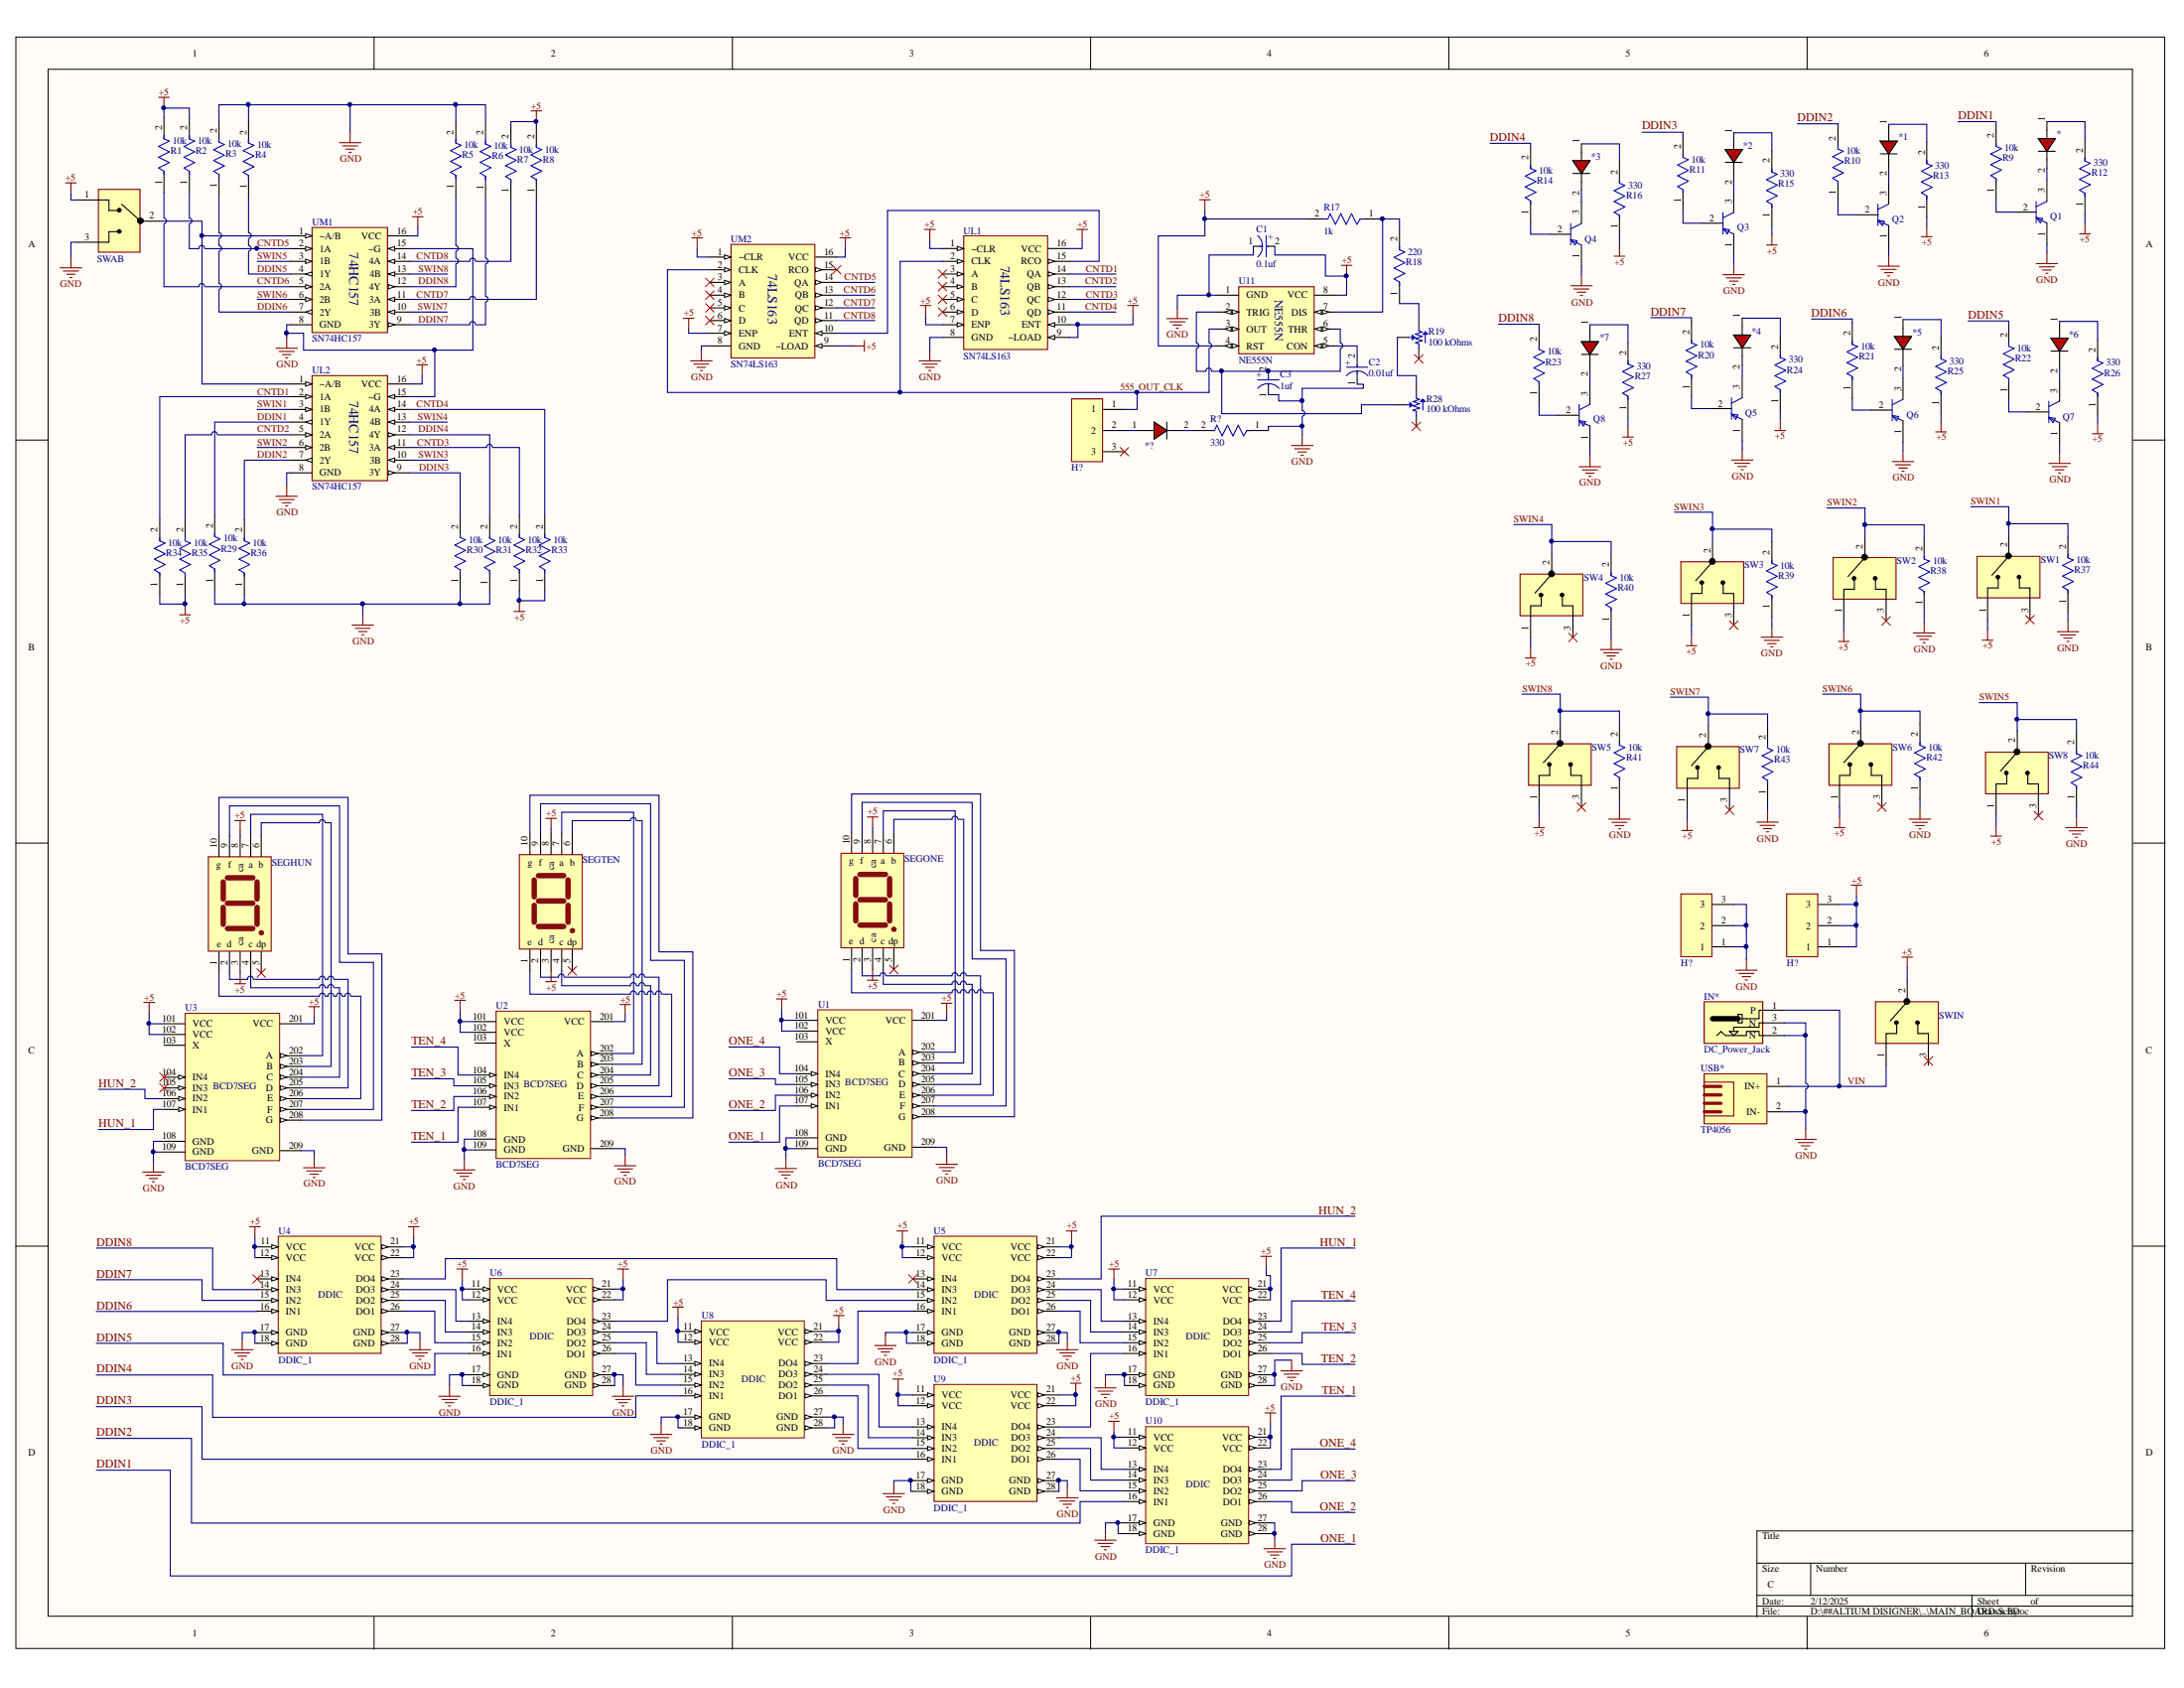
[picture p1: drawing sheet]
# Altium project BIN_TO_BCD_TO_SEG.PrjPcb
1 sheet, 98 parts. Net scope: global (net labels, ports and power ports of the same name join across sheets).

## Sheet MAIN_BOARD.SchDoc
size C

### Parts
(Parts that share a designator on the sheet are numbered #1, #2 ... from top to bottom, then left to right.)
*  5mm_RED_LED_3V  [5mm_LED_3V]  (value not drawn)
*1  5mm_RED_LED_3V  [5mm_LED_3V]  (value not drawn)
*2  5mm_RED_LED_3V  [5mm_LED_3V]  (value not drawn)
*3  5mm_RED_LED_3V  [5mm_LED_3V]  (value not drawn)
*4  5mm_RED_LED_3V  [5mm_LED_3V]  (value not drawn)
*5  5mm_RED_LED_3V  [5mm_LED_3V]  (value not drawn)
*6  5mm_RED_LED_3V  [5mm_LED_3V]  (value not drawn)
*7  5mm_RED_LED_3V  [5mm_LED_3V]  (value not drawn)
*?  5mm_RED_LED_3V  [5mm_LED_3V]  (value not drawn)
C1  val: 0.1uf  [Cornell_Dubilier_SK010M050ST_0 - duplicate]  (hidden comment: SK010M050ST_1)
C2  val: 0.01uf  [Cornell_Dubilier_SK010M050ST_0 - duplicate]  (hidden comment: SK010M050ST_1)
C3  val: 1uf  [Cornell_Dubilier_SK010M050ST_0 - duplicate]  (hidden comment: SK010M050ST_1)
H?#1  2.54mm_TH_1x3_pin_header  [2.54mm_TH_1x3_pin_header]  (value not drawn)
H?#2  2.54mm_TH_1x3_pin_header  [2.54mm_TH_1x3_pin_header]  (value not drawn)
H?#3  2.54mm_TH_1x3_pin_header  [2.54mm_TH_1x3_pin_header]  (value not drawn)
IN*  DC_Power_Jack  [DC_Female_Jack]
Q1  BC640TA  [ON_Semiconductor_135AR_MFG]  (value not drawn)
Q2  BC640TA  [ON_Semiconductor_135AR_MFG]  (value not drawn)
Q3  BC640TA  [ON_Semiconductor_135AR_MFG]  (value not drawn)
Q4  BC640TA  [ON_Semiconductor_135AR_MFG]  (value not drawn)
Q5  BC640TA  [ON_Semiconductor_135AR_MFG]  (value not drawn)
Q6  BC640TA  [ON_Semiconductor_135AR_MFG]  (value not drawn)
Q7  BC640TA  [ON_Semiconductor_135AR_MFG]  (value not drawn)
Q8  BC640TA  [ON_Semiconductor_135AR_MFG]  (value not drawn)
R1  VAL: 10k  [TH_Resistor_vertical]  (hidden comment: Res_virtical)
R2  VAL: 10k  [TH_Resistor_vertical]  (hidden comment: Res_virtical)
R3  VAL: 10k  [TH_Resistor_vertical]  (hidden comment: Res_virtical)
R4  VAL: 10k  [TH_Resistor_vertical]  (hidden comment: Res_virtical)
R5  VAL: 10k  [TH_Resistor_vertical]  (hidden comment: Res_virtical)
R6  VAL: 10k  [TH_Resistor_vertical]  (hidden comment: Res_virtical)
R7  VAL: 10k  [TH_Resistor_vertical]  (hidden comment: Res_virtical)
R8  VAL: 10k  [TH_Resistor_vertical]  (hidden comment: Res_virtical)
R9  VAL: 10k  [TH_Resistor_vertical]  (hidden comment: Res_virtical)
R10  VAL: 10k  [TH_Resistor_vertical]  (hidden comment: Res_virtical)
R11  VAL: 10k  [TH_Resistor_vertical]  (hidden comment: Res_virtical)
R12  VAL: 330  [TH_Resistor_vertical]  (hidden comment: Res_virtical)
R13  VAL: 330  [TH_Resistor_vertical]  (hidden comment: Res_virtical)
R14  VAL: 10k  [TH_Resistor_vertical]  (hidden comment: Res_virtical)
R15  VAL: 330  [TH_Resistor_vertical]  (hidden comment: Res_virtical)
R16  VAL: 330  [TH_Resistor_vertical]  (hidden comment: Res_virtical)
R17  VAL: 1k  [TH_Resistor_vertical]  (hidden comment: Res_virtical)
R18  VAL: 220  [TH_Resistor_vertical]  (hidden comment: Res_virtical)
R19  100 kOhms  [BOURNS TRIMPOT 3386P-1]
R20  VAL: 10k  [TH_Resistor_vertical]  (hidden comment: Res_virtical)
R21  VAL: 10k  [TH_Resistor_vertical]  (hidden comment: Res_virtical)
R22  VAL: 10k  [TH_Resistor_vertical]  (hidden comment: Res_virtical)
R23  VAL: 10k  [TH_Resistor_vertical]  (hidden comment: Res_virtical)
R24  VAL: 330  [TH_Resistor_vertical]  (hidden comment: Res_virtical)
R25  VAL: 330  [TH_Resistor_vertical]  (hidden comment: Res_virtical)
R26  VAL: 330  [TH_Resistor_vertical]  (hidden comment: Res_virtical)
R27  VAL: 330  [TH_Resistor_vertical]  (hidden comment: Res_virtical)
R28  100 kOhms  [BOURNS TRIMPOT 3386P-1]
R29  VAL: 10k  [TH_Resistor_vertical]  (hidden comment: Res_virtical)
R30  VAL: 10k  [TH_Resistor_vertical]  (hidden comment: Res_virtical)
R31  VAL: 10k  [TH_Resistor_vertical]  (hidden comment: Res_virtical)
R32  VAL: 10k  [TH_Resistor_vertical]  (hidden comment: Res_virtical)
R33  VAL: 10k  [TH_Resistor_vertical]  (hidden comment: Res_virtical)
R34  VAL: 10k  [TH_Resistor_vertical]  (hidden comment: Res_virtical)
R35  VAL: 10k  [TH_Resistor_vertical]  (hidden comment: Res_virtical)
R36  VAL: 10k  [TH_Resistor_vertical]  (hidden comment: Res_virtical)
R37  VAL: 10k  [TH_Resistor_vertical]  (hidden comment: Res_virtical)
R38  VAL: 10k  [TH_Resistor_vertical]  (hidden comment: Res_virtical)
R39  VAL: 10k  [TH_Resistor_vertical]  (hidden comment: Res_virtical)
R40  VAL: 10k  [TH_Resistor_vertical]  (hidden comment: Res_virtical)
R41  VAL: 10k  [TH_Resistor_vertical]  (hidden comment: Res_virtical)
R42  VAL: 10k  [TH_Resistor_vertical]  (hidden comment: Res_virtical)
R43  VAL: 10k  [TH_Resistor_vertical]  (hidden comment: Res_virtical)
R44  VAL: 10k  [TH_Resistor_vertical]  (hidden comment: Res_virtical)
R?  VAL: 330  [TH_Resistor_vertical]  (hidden comment: Res_virtical)
SEGHUN  7SEG_1DIGIT_CA_1INCH  [7SEG_1DIGIT_CA_1INCH]  (value not drawn)
SEGONE  7SEG_1DIGIT_CA_1INCH  [7SEG_1DIGIT_CA_1INCH]  (value not drawn)
SEGTEN  7SEG_1DIGIT_CA_1INCH  [7SEG_1DIGIT_CA_1INCH]  (value not drawn)
SW1  MTS_102_3P_125V_6A  [MTS_102_3P_125V_6A]  (value not drawn)
SW2  MTS_102_3P_125V_6A  [MTS_102_3P_125V_6A]  (value not drawn)
SW3  MTS_102_3P_125V_6A  [MTS_102_3P_125V_6A]  (value not drawn)
SW4  MTS_102_3P_125V_6A  [MTS_102_3P_125V_6A]  (value not drawn)
SW5  MTS_102_3P_125V_6A  [MTS_102_3P_125V_6A]  (value not drawn)
SW6  MTS_102_3P_125V_6A  [MTS_102_3P_125V_6A]  (value not drawn)
SW7  MTS_102_3P_125V_6A  [MTS_102_3P_125V_6A]  (value not drawn)
SW8  MTS_102_3P_125V_6A  [MTS_102_3P_125V_6A]  (value not drawn)
SWAB  MTS_102_3P_125V_6A  [MTS_102_3P_125V_6A]  (value not drawn)
SWIN  MTS_102_3P_125V_6A  [MTS_102_3P_125V_6A]  (value not drawn)
U1  BCD7SEG  [BCD7SEG]
U2  BCD7SEG  [BCD7SEG]
U3  BCD7SEG  [BCD7SEG]
U4  DDIC_1  [DDIC]
U5  DDIC_1  [DDIC]
U6  DDIC_1  [DDIC]
U7  DDIC_1  [DDIC]
U8  DDIC_1  [DDIC]
U9  DDIC_1  [DDIC]
U10  DDIC_1  [DDIC]
U11  NE555N  [8_DIP]
UL1  SN74LS163  [16_DIP]
UL2  SN74HC157  [16_DIP]
UM1  SN74HC157  [16_DIP]
UM2  SN74LS163  [16_DIP]
USB*  TP4056  [TP4056]

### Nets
+5: C1.2(A) H?#3.1 H?#3.2 H?#3.3 R1.2 R2.2 R7.2 R8.2 R12.1 R13.1 R15.1 R16.1 R17.2 R24.1 R25.1 R26.1 R27.1 R32.1 R33.1 R34.1 R35.1 SEGHUN.3(ca) SEGHUN.8(ca) SEGONE.3(ca) SEGONE.8(ca) SEGTEN.3(ca) SEGTEN.8(ca) SW1.1 SW2.1 SW3.1 SW4.1 SW5.1 SW6.1 SW7.1 SW8.1 SWAB.1 SWIN.2 U1.101(VCC) U1.102(VCC) U1.201(VCC) U2.101(VCC) U2.102(VCC) U2.201(VCC) U3.101(VCC) U3.102(VCC) U3.201(VCC) U4.11(VCC) U4.12(VCC) U4.21(VCC) U4.22(VCC) U5.11(VCC) U5.12(VCC) U5.21(VCC) U5.22(VCC) U6.11(VCC) U6.12(VCC) U6.21(VCC) U6.22(VCC) U7.11(VCC) U7.12(VCC) U7.21(VCC) U7.22(VCC) U8.11(VCC) U8.12(VCC) U8.21(VCC) U8.22(VCC) U9.11(VCC) U9.12(VCC) U9.21(VCC) U9.22(VCC) U10.11(VCC) U10.12(VCC) U10.21(VCC) U10.22(VCC) U11.4(RST) U11.8(VCC) UL1.1(~CLR) UL1.7(ENP) UL1.9(~LOAD) UL1.10(ENT) UL1.16(VCC) UL2.16(VCC) UM1.16(VCC) UM2.1(~CLR) UM2.7(ENP) UM2.9(~LOAD) UM2.16(VCC)
GND: C1.1(C) C2.1(C) C3.1(C) H?#2.1 H?#2.2 H?#2.3 IN*.2(N) IN*.3(N) Q1.1(E) Q2.1(E) Q3.1(E) Q4.1(E) Q5.1(E) Q6.1(E) Q7.1(E) Q8.1(E) R3.2 R4.2 R5.2 R6.2 R29.1 R30.1 R31.1 R36.1 R37.1 R38.1 R39.1 R40.1 R41.1 R42.1 R43.1 R44.1 R?.1 SWAB.3 U1.108(GND) U1.109(GND) U1.209(GND) U2.108(GND) U2.109(GND) U2.209(GND) U3.108(GND) U3.109(GND) U3.209(GND) U4.17(GND) U4.18(GND) U4.27(GND) U4.28(GND) U5.17(GND) U5.18(GND) U5.27(GND) U5.28(GND) U6.17(GND) U6.18(GND) U6.27(GND) U6.28(GND) U7.17(GND) U7.18(GND) U7.27(GND) U7.28(GND) U8.17(GND) U8.18(GND) U8.27(GND) U8.28(GND) U9.17(GND) U9.18(GND) U9.27(GND) U9.28(GND) U10.17(GND) U10.18(GND) U10.27(GND) U10.28(GND) U11.1(GND) UL1.8(GND) UL2.8(GND) UL2.15(~G) UM1.8(GND) UM1.15(~G) UM2.8(GND) USB*.2(IN-)
555_OUT_CLK: H?#1.1 U11.3(OUT) UL1.2(CLK) UM2.2(CLK)
CNTD1: R34.2 UL1.14(QA) UL2.2(1A)
CNTD2: R35.2 UL1.13(QB) UL2.5(2A)
CNTD3: R32.2 UL1.12(QC) UL2.11(3A)
CNTD4: R33.2 UL1.11(QD) UL2.14(4A)
CNTD5: R2.1 UM1.2(1A) UM2.14(QA)
CNTD6: R1.1 UM1.5(2A) UM2.13(QB)
CNTD7: R8.1 UM1.11(3A) UM2.12(QC)
CNTD8: R7.1 UM1.14(4A) UM2.11(QD)
DDIN1: R9.2 R29.2 U1.107(IN1) UL2.4(1Y)  [also labelled ONE_1]
DDIN2: R10.2 R36.2 U10.16(IN1) UL2.7(2Y)
DDIN3: R11.2 R30.2 U9.16(IN1) UL2.9(3Y)
DDIN4: R14.2 R31.2 U8.16(IN1) UL2.12(4Y)
DDIN5: R4.1 R22.2 U6.16(IN1) UM1.4(1Y)
DDIN6: R3.1 R21.2 U4.16(IN1) UM1.7(2Y)
DDIN7: R6.1 R20.2 U4.15(IN2) UM1.9(3Y)
DDIN8: R5.1 R23.2 U4.14(IN3) UM1.12(4Y)
HUN_1: U3.107(IN1) U7.23(DO4)
HUN_2: U3.106(IN2) U5.23(DO4)
ONE_2: U1.106(IN2) U10.26(DO1)
ONE_3: U1.105(IN3) U10.25(DO2)
ONE_4: U1.104(IN4) U10.24(DO3)
SWIN1: R37.2 SW1.2 UL2.3(1B)
SWIN2: R38.2 SW2.2 UL2.6(2B)
SWIN3: R39.2 SW3.2 UL2.10(3B)
SWIN4: R40.2 SW4.2 UL2.13(4B)
SWIN5: R44.2 SW8.2 UM1.3(1B)
SWIN6: R42.2 SW6.2 UM1.6(2B)
SWIN7: R43.2 SW7.2 UM1.10(3B)
SWIN8: R41.2 SW5.2 UM1.13(4B)
TEN_1: U2.107(IN1) U10.23(DO4)
TEN_2: U2.106(IN2) U7.26(DO1)
TEN_3: U2.105(IN3) U7.25(DO2)
TEN_4: U2.104(IN4) U7.24(DO3)
VIN: IN*.1(P) SWIN.1 USB*.1(IN+)
Net*1_1: *1.1 R13.2
Net*1_2: *1.2 Q2.3(C)
Net*2_1: *2.1 R15.2
Net*2_2: *2.2 Q3.3(C)
Net*3_1: *3.1 R16.2
Net*3_2: *3.2 Q4.3(C)
Net*4_1: *4.1 R24.2
Net*4_2: *4.2 Q5.3(C)
Net*5_1: *5.1 R25.2
Net*5_2: *5.2 Q6.3(C)
Net*6_1: *6.1 R26.2
Net*6_2: *6.2 Q7.3(C)
Net*7_1: *7.1 R27.2
Net*7_2: *7.2 Q8.3(C)
Net*?_1: *?.1 H?#1.2
Net*?_2: *?.2 R?.2
Net*_1: *.1 R12.2
Net*_2: *.2 Q1.3(C)
NetC2_2: C2.2(A) U11.5(CON)
NetC3_2: C3.2(A) R28.2 U11.2(TRIG) U11.6(THR)
NetQ1_2: Q1.2(B) R9.1
NetQ2_2: Q2.2(B) R10.1
NetQ3_2: Q3.2(B) R11.1
NetQ4_2: Q4.2(B) R14.1
NetQ5_2: Q5.2(B) R20.1
NetQ6_2: Q6.2(B) R21.1
NetQ7_2: Q7.2(B) R22.1
NetQ8_2: Q8.2(B) R23.1
NetR17_1: R17.1 R18.2 U11.7(DIS)
NetR18_1: R18.1 R19.3
NetR19_2: R19.2 R28.3
NetSEGHUN_1: SEGHUN.1(e) U3.206(E)
NetSEGHUN_2: SEGHUN.2(d) U3.205(D)
NetSEGHUN_4: SEGHUN.4(c) U3.204(C)
NetSEGHUN_6: SEGHUN.6(b) U3.203(B)
NetSEGHUN_7: SEGHUN.7(a) U3.202(A)
NetSEGHUN_9: SEGHUN.9(f) U3.207(F)
NetSEGHUN_10: SEGHUN.10(g) U3.208(G)
NetSEGONE_1: SEGONE.1(e) U1.206(E)
NetSEGONE_2: SEGONE.2(d) U1.205(D)
NetSEGONE_4: SEGONE.4(c) U1.204(C)
NetSEGONE_6: SEGONE.6(b) U1.203(B)
NetSEGONE_7: SEGONE.7(a) U1.202(A)
NetSEGONE_9: SEGONE.9(f) U1.207(F)
NetSEGONE_10: SEGONE.10(g) U1.208(G)
NetSEGTEN_1: SEGTEN.1(e) U2.206(E)
NetSEGTEN_2: SEGTEN.2(d) U2.205(D)
NetSEGTEN_4: SEGTEN.4(c) U2.204(C)
NetSEGTEN_6: SEGTEN.6(b) U2.203(B)
NetSEGTEN_7: SEGTEN.7(a) U2.202(A)
NetSEGTEN_9: SEGTEN.9(f) U2.207(F)
NetSEGTEN_10: SEGTEN.10(g) U2.208(G)
NetSWAB_2: SWAB.2 UL2.1(~A/B) UM1.1(~A/B)
NetU4_23: U4.23(DO4) U5.14(IN3)
NetU4_24: U4.24(DO3) U6.13(IN4)
NetU4_25: U4.25(DO2) U6.14(IN3)
NetU4_26: U4.26(DO1) U6.15(IN2)
NetU5_15: U5.15(IN2) U6.23(DO4)
NetU5_16: U5.16(IN1) U8.23(DO4)
NetU5_24: U5.24(DO3) U7.13(IN4)
NetU5_25: U5.25(DO2) U7.14(IN3)
NetU5_26: U5.26(DO1) U7.15(IN2)
NetU6_24: U6.24(DO3) U8.13(IN4)
NetU6_25: U6.25(DO2) U8.14(IN3)
NetU6_26: U6.26(DO1) U8.15(IN2)
NetU7_16: U7.16(IN1) U9.23(DO4)
NetU8_24: U8.24(DO3) U9.13(IN4)
NetU8_25: U8.25(DO2) U9.14(IN3)
NetU8_26: U8.26(DO1) U9.15(IN2)
NetU9_24: U9.24(DO3) U10.13(IN4)
NetU9_25: U9.25(DO2) U10.14(IN3)
NetU9_26: U9.26(DO1) U10.15(IN2)
NetUL1_15: UL1.15(RCO) UM2.10(ENT)

Not connected (* = marked no-connect by the designer): H?#1 3*; R19 1*; R28 1*; SEGHUN 5(dp)*; SEGONE 5(dp)*; SEGTEN 5(dp)*; SW1 3*; SW2 3*; SW3 3*; SW4 3*; SW5 3*; SW6 3*; SW7 3*; SW8 3*; SWIN 3; U1 103(X); U2 103(X); U3 103(X) 104(IN4)* 105(IN3)*; U4 13(IN4)*; U5 13(IN4)*; UL1 3(A)* 4(B)* 5(C)* 6(D)*; UM2 3(A)* 4(B)* 5(C)* 6(D)* 15(RCO)*
